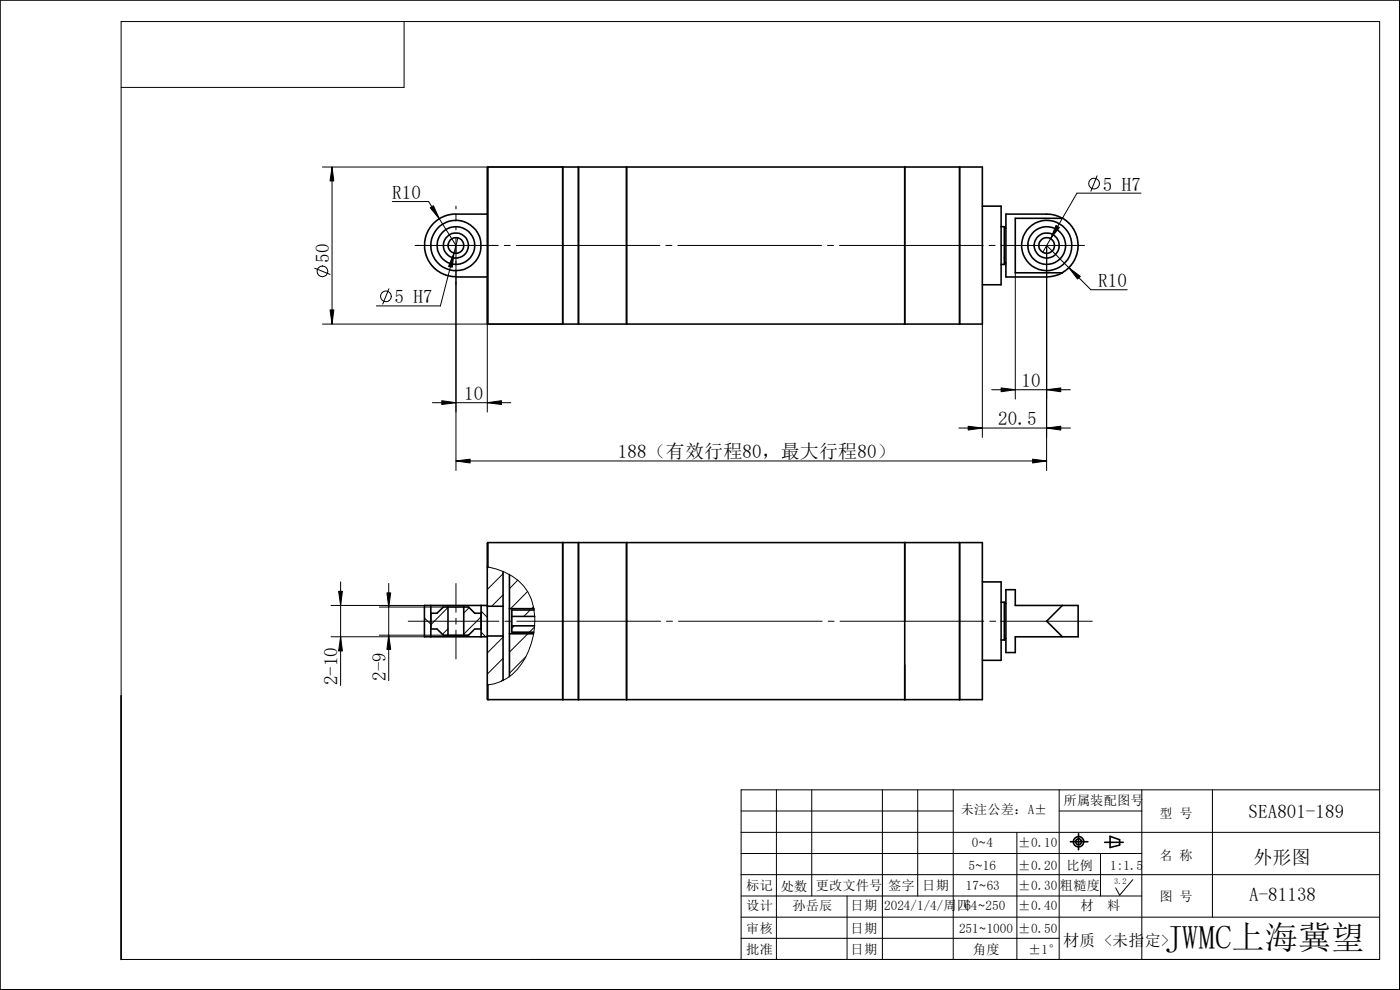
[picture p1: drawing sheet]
<svg xmlns="http://www.w3.org/2000/svg" width="297mm" height="210mm" viewBox="0 0 297 210" stroke-linecap="round" stroke-linejoin="round" font-family="sans-serif">
<g fill="none" stroke="#000" stroke-width=".21">
<path d="M25.7 4.6h267v198.9h-267zM85.7 4.6v13.9h-60M68.4 35.4h51M70.4 35.4v33.3M232.7 37.3l-1.3 3.3M66.8 56.9l3.2 1.3M83.2 42.8h7.7l5.8 9.3M88.1 52.1h17.6M96.7 43.7v.6M96.7 45.6v1.3M96.7 48.1v.7M96.7 50.4v49.4"/>
<path d="M97.2 50.5l-3.8 14.4h-13.6M103.4 58.8v28.6M107 52.1h1.2M109.5 52.1h30.5M141.3 52.1h1.2M143.8 52.1h30.5M175.6 52.1h1.2M178.1 52.1h30.5M209.8 52.1h1.3M212.4 52.1h17.7M215.4 57.9v26.8M242.1 41h-13.6l-7.3 12.5"/>
<path d="M68.4 68.7h51M82.5 61.3l-1.3 3.2M208.4 68.7v24.1M239.1 61.5h-7.7l-9.4-9.4v47.7M91.7 85.4h16.7M96.7 97.8h125.3M203.4 90.8h23.7M210.4 82.7h16.7M70.2 135.1h19.8M70.2 128.4h19.8M72.3 123.4v22M80.5 134.7h13.6"/>
<path d="M80.5 128.8h13.6M82.5 123.8v20.6M86.6 131.8h19.2M90 131.1l1.4 1.3M95 133.4l-1.1 1.2M95 128.9l-3.6 3.6M96.7 123.8v6.1M96.7 131.1v1.3M96.7 133.7v6.1M99.5 128.9l-1.1 1.1M102.1 130.9l-3.7 3.6M102.1 134.1l.9 1"/>
<path d="M102.1 129.6l1.3 1.4M103.4 120.3a11.6 11.6 0 0 1 9.3 6.8 15.8 15.8 0 0 1-4 15.9 10 10 0 0 1-5.3 2.3M103.6 120.3l-.2 .3M106.7 135.2l-3.3 3.3M106.7 139.7l-3.3 3.3M106.7 121.7l-3.3 3.4M106.7 126.2l-2.4 2.4M107.1 131.8h1.3M109.1 132.8l-.5 .5M109.6 131.8h30.5M109.9 123.1l-1.8 1.8M111.5 139.3l-3.4 3.5"/>
<path d="M111.9 125.5l-3.6 3.6M112 134.5l-3.9 3.8M112.5 129.4l-1.4 1.4M113.2 128.7l-.4 .4M113.4 133l-1.1 1.1M141.4 131.8h1.3M143.9 131.8h30.5M175.7 131.8h1.3M178.2 131.8h30.5M210 131.8h1.2M212.5 131.8h19.2M106.7 144.1l-.4 .4"/>
<path d="M157.2 172h45M157.2 176.6h135.5M164.7 167.6v35.9M172.2 167.6v22.5M187.2 167.6v35.9M194.7 167.6v22.5M202.2 167.6v35.9M215.7 176.6v26.9M224.7 172h17.5M224.7 167.6v35.9M242.2 167.6v35.9M257.2 167.6v27"/>
<path d="M292.7 167.6h-135.5v35.9M157.2 199.1h67.5M157.2 194.6h135.5M157.2 190.1h85M157.2 185.5h135.5M157.2 181.1h85M179.7 190.1v13.4M233.5 181.1v9M240.3 186.6l-2.8 3.3-.8-1.6"/>
<circle cx="232.1" cy="38.9" r="1.14"/>
<circle cx="68.4" cy="57.6" r="1.14"/>
<circle cx="81.9" cy="62.9" r="1.14"/>
</g>
<g fill="none" stroke="#000" stroke-width=".34">
<path d="M0 0h297v210h-297zM103.5 35.4h104.9v33.3h-104.9M103.5 35.4l-.1 .2v33l.1 .1M103.5 35.4v33.3M119.4 35.4v33.3zM122.7 35.4v33.3zM132.9 35.4v33.3M191.9 35.4v33.3zM203.6 35.4v33.3M96.7 58.8h6.7M103.4 45.4h-7.4l-1.4 .3-1 .5-1.2 .7-.8 .9-.8 1.1-.7 2.1v1.8l.3 1.3 .6 1.3 1 1.4 1.6 1.1 1.6 .6 1.5 .2M208.4 43.7h4v16.7h-4"/>
<path d="M212.4 56.1h.7M212.4 48.1h.7M213.1 48.1l.3 .3M213.1 48.1v8M213.4 45.4h8.6a6.3 6.3 0 0 1 3.4 .9h-10v11.6h10a7.6 7.6 0 0 1-3.4 .9h-8.6zM213.4 55.8l-.3 .3M225.4 46.3l1.2 .9 1.2 1.4 .7 1.6 .2 1.6-.1 1.8-.7 1.6-1 1.4-1.5 1.3M103.5 115.1l-.1 .1v30.1v3l.1 .1M103.5 115.1h104.9v33.3h-104.9M103.5 115.1v5.2M119.4 115.1v33.3zM122.7 115.1v33.3z"/>
<path d="M132.9 115.1v33.3M203.6 115.1v33.3M91.4 128.4v6.7M91.4 128.4h-1.4v6.7h1.4M91.4 133.4h1.3l1.4 1.3h.9M91.4 128.4h10.7M91.4 135.1h10.7M95 128.8v5.9M95 128.8h-.9l-1.4 1.3h-1.3M95 128.8h3.4M95 134.7h3.4M98.4 128.8v5.9"/>
<path d="M98.4 128.8h1l1.3 1.3h1.4M102.1 128.4v6.7M102.1 128.4h1.3M102.1 135.1h1.3M102.1 133.4h-1.4l-1.3 1.3h-1M103.4 134.9h3.3M103.4 128.6h3.3M106.7 121.2v7.4M106.7 134.9v9.5M106.7 128.6v6.3M108.1 129.1h5.2M108.1 134.5h5.1"/>
<path d="M108.1 121.9v7.2M108.1 134.5v9.1M108.1 129.1v5.4M108.6 130.8v2M108.6 132.8v1.3h4.6M108.6 130.8h4.9M108.6 132.8h4.8M113.3 129.4h-4.7v1.4M191.9 131.8v-16.7v33.3v-7.3M208.4 123.4h4v16.7h-4M212.4 135.8h.7M212.4 127.8h.7"/>
<path d="M213.1 127.8l.3 .3M213.1 127.8v8M213.4 135.4l-.3 .4M225.4 128.4h3.3v6.7h-3.3M225.4 128.4h-10v-3.3h-2v13.3h2v-3.3h10M225.4 128.4l-3.4 3.4 3.4 3.3M25.7 147.6v55.9M103.5 145.3v3.1M227.1 178.6h3.7M228.8 176.9v3.4M234.4 178.7h3.9M235.5 177.4l2 .7v1.2l-2 .5z"/>
<circle cx="96.7" cy="52.1" r="4"/>
<circle cx="96.7" cy="52.1" r="1.68"/>
<circle cx="96.7" cy="52.1" r="5.3"/>
<circle cx="96.7" cy="52.1" r="2.67"/>
<circle cx="222" cy="52.1" r="5.3"/>
<circle cx="222" cy="52.1" r="2.67"/>
<circle cx="222.1" cy="52.1" r="4"/>
<circle cx="222.1" cy="52.1" r="1.66"/>
<circle cx="228.8" cy="178.6" r=".62"/>
<circle cx="228.8" cy="178.6" r="1.1"/>
</g>
<g fill="#000" stroke="#000" stroke-width=".21">
<path d="M70.4 35.4l.4 3h-.8zM91.3 44.1l.6-.5 1.3 2.8zM96.3 53.7l-.3 3-.8-.2zM224 47.8l.7 .5-1.8 2.3zM226.8 56.8l2.4 1.8-.6 .6zM70 65.7h.8l-.4 3zM96.7 97.8l3-.4v.8zM93.7 85l3 .4-3 .4zM103.4 85.4l3-.4v.8zM205.4 90.4l3 .4-3 .4zM212.4 82.3l3 .4-3 .4zM222 90.8l3-.4v.8z"/>
<path d="M219.1 97.4l2.9 .4-2.9 .4zM222 82.7l3-.4v.8zM72.3 135.1l.3 3h-.8zM71.8 125.4h.8l-.3 3zM82.5 134.7l.4 3.1h-.8zM82.1 125.8h.8l-.4 3z"/>
</g>
<text font-size="7" x="247.2" y="201.4">JWMC上海冀望</text>
<g font-size="4">
<text x="233.9" y="40.4">5 H7</text>
<text x="83.2" y="42.2">R10</text>
<text x="69.8" y="55.7" transform="rotate(-90 69.8 55.7)">50</text>
<text x="83.7" y="64.3">5 H7</text>
<text x="233" y="60.9">R10</text>
<text x="216.7" y="82.1">10</text>
<text x="98.5" y="84.9">10</text>
<text x="211.8" y="90.3">20.5</text>
<text x="131.1" y="97.2">188（有效行程80，最大行程80）</text>
<text x="71.6" y="145.4" transform="rotate(-90 71.6 145.4)">2-10</text>
<text x="81.8" y="144.4" transform="rotate(-90 81.8 144.4)">2-9</text>
<text x="264.9" y="173.5">SEA801-189</text>
<text x="265.9" y="183.3">外形图</text>
<text x="265" y="191.1">A-81138</text>
</g>
<text font-size="3.4" x="225.6" y="200.7">材质 &lt;未指定&gt;</text>
<g font-size="2.8">
<text x="203.8" y="172.7">未注公差：A±</text>
<text x="225.6" y="170.9">所属装配图号</text>
<text x="246" y="173.5">型 号</text>
<text x="206.2" y="179.7">0~4</text>
<text x="215.9" y="179.7">±0.10</text>
<text x="205.5" y="184.5">5~16</text>
<text x="215.9" y="184.5">±0.20</text>
<text x="226.3" y="184.5">比例</text>
<text x="235.5" y="184.5">1:1.5</text>
<text x="246" y="182.5">名 称</text>
<text x="158.3" y="188.8">标记</text>
<text x="165.7" y="188.9">处数</text>
<text x="173.1" y="188.8">更改文件号 签字</text>
<text x="195.7" y="188.8">日期</text>
<text x="204.9" y="188.8">17~63</text>
<text x="215.9" y="188.8">±0.30</text>
<text x="224.9" y="188.8">粗糙度</text>
<text x="246" y="191.1">图 号</text>
<text x="158.3" y="193.1">设计</text>
<text x="158.3" y="197.9">审核</text>
<text x="168.1" y="193.1">孙岳辰</text>
<text x="180.5" y="197.9">日期</text>
<text x="180.5" y="193.1">日期</text>
<text x="187.6" y="193.1">2024/1/4/周四64~250</text>
<text x="203.5" y="197.9">251~1000</text>
<text x="215.9" y="193.1">±0.40</text>
<text x="215.9" y="197.9">±0.50</text>
<text x="229.2" y="193.1">材</text>
<text x="234.9" y="193.1">料</text>
<text x="158.3" y="202.4">批准</text>
<text x="180.5" y="202.4">日期</text>
<text x="206.4" y="202.4">角度</text>
<text x="218.1" y="202.4">±1°</text>
</g>
<text font-size="1.7" x="236.4" y="187.6">3.2</text>
</svg>
